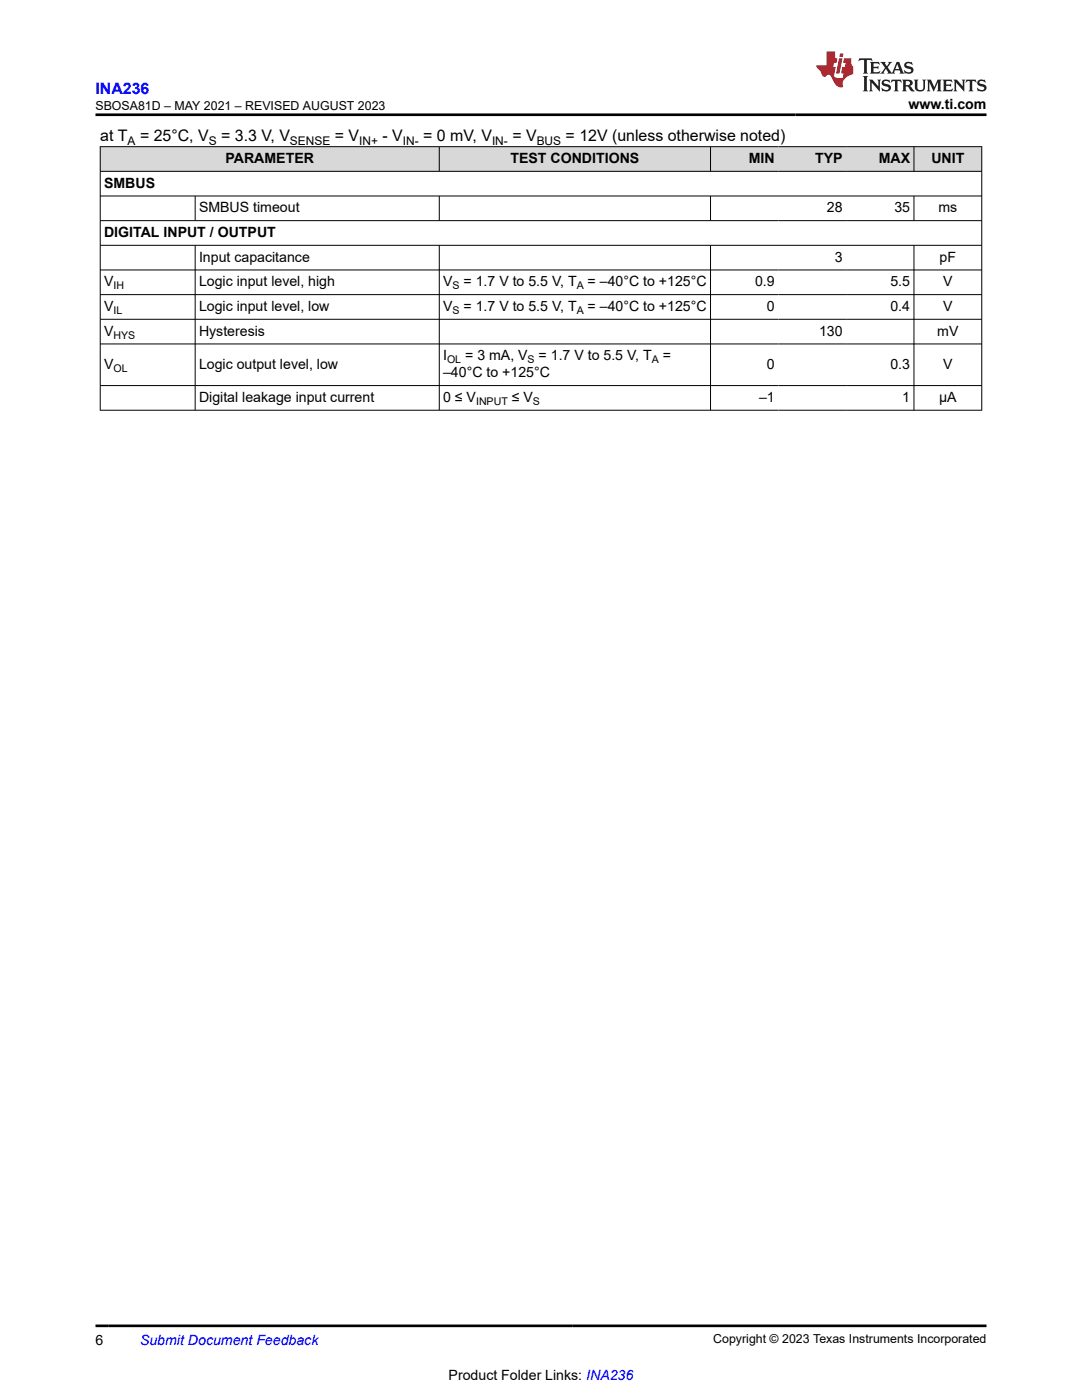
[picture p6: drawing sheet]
<svg xmlns="http://www.w3.org/2000/svg" width="216mm" height="279mm" viewBox="0 0 216 279" stroke-linecap="round" stroke-linejoin="round" font-family="sans-serif">
<g fill="#d8d8d8">
<path d="M20 29.3h175.9v4.9h-175.9z" fill-rule="evenodd"/>
<path d="M20.1 29.3h67.5v4.8h-67.5z" fill-rule="evenodd"/>
<path d="M87.7 29.3h54v4.8h-54z" fill-rule="evenodd"/>
<path d="M141.8 29.3h13.5v4.8h-13.5z" fill-rule="evenodd"/>
<path d="M155.3 29.3h13.5v4.8h-13.5z" fill-rule="evenodd"/>
<path d="M168.8 29.3h13.5v4.8h-13.5z" fill-rule="evenodd"/>
<path d="M182.4 29.3h13.4v4.8h-13.4z" fill-rule="evenodd"/>
</g>
<g fill="none" stroke="#000" stroke-width=".2">
<path d="M19.9 29.3h176.1M19.9 34.2h176.1M19.9 39.1h176.1M20 29.2v52.7M38.9 39.1v5M87.7 29.2v5.1M87.7 39.1v5M141.8 29.2v5.1M141.8 39.1v5M182.4 29.2v5.1M182.4 39.1v5M195.9 29.2v52.7"/>
<path d="M19.9 44h176.1M19.9 49h176.1M19.9 53.9h176.1M19.9 58.8h176.1M38.9 49v32.9M87.7 49v32.9M141.8 49v32.9M182.4 49v32.9M19.9 63.7h176.1M19.9 68.6h176.1M19.9 76.9h176.1M19.9 81.9h176.1"/>
</g>
<path d="M171.5 11.6l-.2 .6 .5-.2h.6v.1v2.2l-.2 .4h1l-.2-.4v-2.2v-.1h.5l.6 .2-.2-.6zM173.6 12.4l.2 .3v1.6l-.2 .4h1.9l.1-.6a1.08 1.08 0 0 1-1.3 .2v-.7h.6l.4 .2v-.7l-.4 .2h-.6v-.5l.2-.2a1 1 0 0 1 1 .3l-.1-.5zM175.7 12.4l.9 1.1-1 1.2h.9l-.2-.2 .5-.8 .4 .8-.2 .2h1.6l-.2-.2 .2-.5h.9l.1 .5-.1 .2h.9l-.2-.4-.8-1.9h-.5l-.9 2.1-.9-1.1 .9-1h-.8l.2 .2-.4 .6-.4-.6 .2-.2zM179 12.8l.4 1h-.7zM180.7 12.5a.65 .65 0 0 0-.2 .7 .65 .65 0 0 0 .6 .5l.6 .1 .1 .3a.79 .79 0 0 1-.7 .4 .79 .79 0 0 1-.7-.5l.1 .7 .2-.1a.93 .93 0 0 0 1.1 0 .93 .93 0 0 0 .4-.9 1.46 1.46 0 0 0-1.2-.6l-.1-.3a1.09 1.09 0 0 1 1.2 .2l-.2-.6-.1 .1-.5-.2zM172.2 15.2l.2 .4v2.2l-.2 .4h1l-.2-.4v-2.2l.2-.4zM173.4 15.9l.2 .4v1.5l-.2 .4h.8l-.3-.4 .1-1.3 1.6 1.8v-2l.2-.4h-.7l.1 .2 .1 1.1-1.2-1.3zM176.2 16a.65 .65 0 0 0-.2 .8 .65 .65 0 0 0 .6 .4l.6 .2 .1 .2a.79 .79 0 0 1-.7 .4 .79 .79 0 0 1-.7-.5l.1 .7 .2-.1a.93 .93 0 0 0 1.1 .1 .93 .93 0 0 0 .4-1 1.46 1.46 0 0 0-1.2-.5l-.1-.4a1.09 1.09 0 0 1 1.2 .2l-.1-.6-.2 .1-.5-.1zM177.9 15.9l-.1 .6a.63 .63 0 0 1 .8-.3v1.6l-.3 .4h1l-.2-.4v-1.6a.66 .66 0 0 1 .8 .3l-.1-.6zM180 15.9l.2 .4v1.5l-.2 .4h1l-.2-.2-.1-.7h.5l.1 .2a.79 .79 0 0 0 1.2 .6l-1-.9a.61 .61 0 0 0 .6-.6 .61 .61 0 0 0-.5-.7zM180.8 16.2h.1a.47 .47 0 0 1 .5 .1 .47 .47 0 0 1 .1 .5l-.1 .1-.7 .1zM182.3 15.9l.2 .2a2.27 2.27 0 0 0 .4 2 1.04 1.04 0 0 0 1.7-.7v-1.3l.2-.2h-.8l.2 .4v1.1a.6 .6 0 0 1-.6 .6 .6 .6 0 0 1-.6-.6v-1.1l.3-.4zM184.9 15.9l.2 .4v1.5l-.2 .4h.8l-.3-.4v-1.4l.9 1.9 .9-1.9v1.4l-.3 .4h1l-.2-.4v-1.5l.2-.4h-.8l-.7 1.5-.6-1.5zM188.1 15.9l.2 .4v1.5l-.2 .4h1.9l.1-.6a1.09 1.09 0 0 1-1.3 .2v-.7h.6l.4 .2v-.6l-.4 .2h-.6v-.6l.2-.1a1.01 1.01 0 0 1 1 .3l-.1-.6zM190.2 15.9l.3 .4v1.5l-.3 .4h.8l-.2-.4v-1.3l1.6 1.8v-2l.2-.4h-.7l.2 .2v1.1l-1.2-1.3zM192.8 15.9l-.1 .6a.63 .63 0 0 1 .8-.3v1.6l-.3 .4h1l-.2-.4v-1.6a.66 .66 0 0 1 .8 .3l-.1-.6zM195.2 16a.65 .65 0 0 0-.2 .8 .65 .65 0 0 0 .6 .4l.6 .2 .2 .2a.79 .79 0 0 1-.7 .4 .79 .79 0 0 1-.7-.5l.1 .7 .2-.1a.93 .93 0 0 0 1 .1 .93 .93 0 0 0 .5-1 1.46 1.46 0 0 0-1.3-.5v-.4a1.09 1.09 0 0 1 1.2 .2l-.2-.6-.2 .1-.5-.1z" fill="#231f20"/>
<path d="M164.9 10.3v2.7h-2l.1 .4 .8 1a.95 .95 0 0 0 1 .9 .59 .59 0 0 1 .5-.4 .59 .59 0 0 1 .5 .3l.4 .8a1.59 1.59 0 0 0 2.1 1.4 1.61 1.61 0 0 1 1-2.3l1-.3-.1-1.5a1.59 1.59 0 0 1-.3-1.7h-1.5l-.2 .9h.6l-.2 .9h-.5l-.2 .9v.3l.4 .1-.1 .9h-.7a.73 .73 0 0 1-1-.7l.3-1.5h-.5l.1-.9h.5l.2-.9h-.5v-1.3zM167.4 11.6l-.6 3.1h.7l.6-3.1zM167.6 10.7l-.1 .6h.7l.1-.6z" fill="#ed1c24"/>
<path d="M19.1 22.9h177.8M19.1 264.6h177.8" fill="none" stroke="#000" stroke-width=".53"/>
<text font-size="3.2" fill="#00f" x="19.1" y="18.7">INA236</text>
<g font-size="3.2">
<text x="20" y="28.2">at T</text>
<text x="27.9" y="28.2">= 25°C, V</text>
<text x="44.1" y="28.2">= 3.3 V, V</text>
<text x="66.8" y="28.2">= V</text>
<text x="76.3" y="28.2">- V</text>
<text x="84.4" y="28.2">= 0 mV, V</text>
<text x="102.2" y="28.2">= V</text>
<text x="112.9" y="28.2">= 12V (unless otherwise noted)</text>
</g>
<g font-size="2.8">
<text x="181.3" y="21.8">www.ti.com</text>
<text x="45" y="32.5">PARAMETER</text>
<text x="101.9" y="32.5">TEST CONDITIONS</text>
<text x="149.4" y="32.5">MIN</text>
<text x="162.6" y="32.5">TYP</text>
<text x="175.3" y="32.5">MAX</text>
<text x="185.8" y="32.5">UNIT</text>
<text x="20.8" y="37.5">SMBUS</text>
<text x="20.8" y="47.3">DIGITAL INPUT / OUTPUT</text>
<text x="39.7" y="42.4">SMBUS timeout</text>
<text x="165" y="42.4">28</text>
<text x="178.5" y="42.4">35</text>
<text x="187.3" y="42.4">ms</text>
<text x="39.7" y="52.2">Input capacitance</text>
<text x="166.6" y="52.2">3</text>
<text x="187.5" y="52.2">pF</text>
<text x="20.8" y="57.2">V</text>
<text x="39.7" y="57.2">Logic input level, high</text>
<text x="88.4" y="57.2">V</text>
<text x="92.5" y="57.2">= 1.7 V to 5.5 V, T</text>
<text x="117.3" y="57.2">= –40°C to +125°C</text>
<text x="150.7" y="57.2">0.9</text>
<text x="177.7" y="57.2">5.5</text>
<text x="188.2" y="57.2">V</text>
<text x="20.8" y="62.1">V</text>
<text x="39.7" y="62.1">Logic input level, low</text>
<text x="88.4" y="62.1">V</text>
<text x="92.5" y="62.1">= 1.7 V to 5.5 V, T</text>
<text x="117.3" y="62.1">= –40°C to +125°C</text>
<text x="153" y="62.1">0</text>
<text x="177.7" y="62.1">0.4</text>
<text x="188.2" y="62.1">V</text>
<text x="20.8" y="67">V</text>
<text x="39.7" y="67">Hysteresis</text>
<text x="88.4" y="71.9">I</text>
<text x="92.8" y="71.9">= 3 mA, V</text>
<text x="107.5" y="71.9">= 1.7 V to 5.5 V, T</text>
<text x="132.2" y="71.9">=</text>
<text x="163.4" y="67">130</text>
<text x="187" y="67">mV</text>
<text x="20.8" y="73.6">V</text>
<text x="39.7" y="73.6">Logic output level, low</text>
<text x="88.4" y="75.3">–40°C to +125°C</text>
<text x="153" y="73.6">0</text>
<text x="177.7" y="73.6">0.3</text>
<text x="188.2" y="73.6">V</text>
<text x="39.7" y="80.2">Digital leakage input current</text>
<text x="88.4" y="80.2">0 ≤ V</text>
<text x="102.1" y="80.2">≤ V</text>
<text x="151.5" y="80.2">–1</text>
<text x="180" y="80.2">1</text>
<text x="187.4" y="80.2">µA</text>
<text x="19.1" y="268.4">6</text>
<text x="89.5" y="275.3">Product Folder Links: INA236</text>
</g>
<text font-size="2.8" fill="#00f" x="27.9" y="268.4">Submit Document Feedback</text>
<g font-size="2.5">
<text x="19" y="21.9">SBOSA81D – MAY 2021 – REVISED AUGUST 2023</text>
<text x="142.3" y="268.1">Copyright © 2023 Texas Instruments Incorporated</text>
</g>
<g font-size="2.4">
<text x="25.5" y="28.9">A</text>
<text x="41.7" y="28.9">S</text>
<text x="57.9" y="28.9">SENSE</text>
<text x="71.7" y="28.9">IN+</text>
<text x="80.4" y="28.9">IN-</text>
<text x="98.2" y="28.9">IN-</text>
<text x="107.1" y="28.9">BUS</text>
</g>
<g font-size="2.1">
<text x="22.6" y="57.7">IH</text>
<text x="90.3" y="57.7">S</text>
<text x="115.1" y="57.7">A</text>
<text x="22.6" y="62.6">IL</text>
<text x="90.3" y="62.6">S</text>
<text x="115.1" y="62.6">A</text>
<text x="22.6" y="67.6">HYS</text>
<text x="22.6" y="74.2">OL</text>
<text x="89.2" y="72.5">OL</text>
<text x="105.3" y="72.5">S</text>
<text x="130" y="72.5">A</text>
<text x="95" y="80.8">INPUT</text>
<text x="106.3" y="80.8">S</text>
</g>
</svg>
